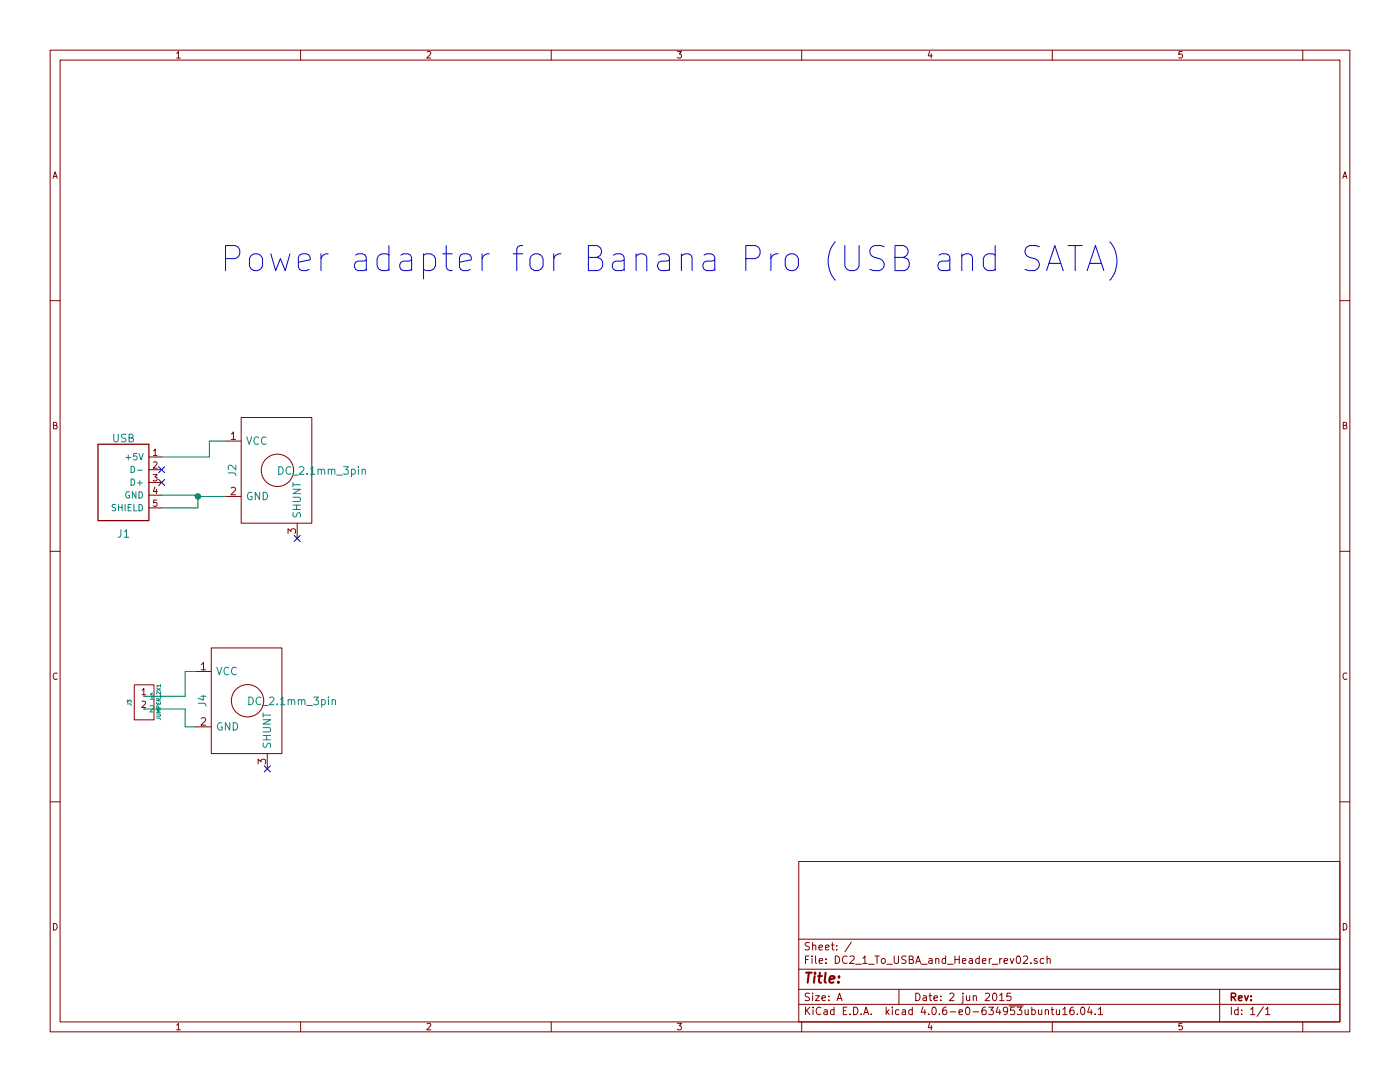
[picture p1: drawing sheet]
EESchema Schematic File Version 2
LIBS:ted_capacitors
LIBS:ted_connectors
LIBS:TED_led
LIBS:ted_power
LIBS:ted_regulators
LIBS:ted_resistors
LIBS:ted_switches
LIBS:TED_transformer
LIBS:ted_transistor
LIBS:TED_zener
LIBS:ted_ic
LIBS:ted_inductors
LIBS:ted_crystals
LIBS:device
LIBS:TED_holes
LIBS:ted_test_pad
EELAYER 25 0
EELAYER END
$Descr A 11000 8500
encoding utf-8
Sheet 1 1
Title ""
Date "2 jun 2015"
Rev ""
Comp ""
Comment1 ""
Comment2 ""
Comment3 ""
Comment4 ""
$EndDescr
NoConn ~ 12380 -995
$Comp
L DC_2.1mm_3pin J2
U 1 1
P 2180 3695
F 0 "J2" H 2180 3345 60  0000 C CNN
F 1 "DC_2.1mm_3pin" V 2180 4045 60  0000 C CNN
F 2 "ted_connectors:TED_2.1mm_DC_SMD" H 2180 3210 60  0001 C CNN
F 3 "" H 2180 3695 60  0000 C CNN
	1    2180 3695
	0    1    1    0   
$EndComp
NoConn ~ 2335 4230
NoConn ~ 1270 3690
Wire Wire Line
	1775 3465 1645 3465
Wire Wire Line
	1645 3465 1645 3590
Wire Wire Line
	1645 3590 1270 3590
Wire Wire Line
	1775 3900 1555 3900
Wire Wire Line
	1555 3890 1555 3990
Wire Wire Line
	1555 3890 1270 3890
NoConn ~ 1270 3790
Wire Wire Line
	1555 3990 1270 3990
Connection ~ 1555 3900
$Comp
L USB J1
U 1 1
P 970 3790
F 0 "J1" H 970 3390 60  0000 C CNN
F 1 "USB" H 970 4140 60  0000 C CNN
F 2 "ted_connectors:TED_USB_A_SMD" H 970 3790 60  0001 C CNN
F 3 "" H 970 3790 60  0000 C CNN
	1    970  3790
	1    0    0    -1  
$EndComp
$Comp
L DC_2.1mm_3pin J4
U 1 1
P 1945 5505
F 0 "J4" H 1945 5155 60  0000 C CNN
F 1 "DC_2.1mm_3pin" V 1945 5855 60  0000 C CNN
F 2 "ted_connectors:TED_2.1mm_DC_SMD" H 1945 5020 60  0001 C CNN
F 3 "" H 1945 5505 60  0000 C CNN
	1    1945 5505
	0    1    1    0   
$EndComp
NoConn ~ 2100 6040
$Comp
L JUMPER_2X1 J3
U 1 1
P 1130 5520
F 0 "J3" H 1130 5410 30  0000 C CNN
F 1 "JUMPER_2X1" H 1125 5640 30  0000 C CNN
F 2 "ted_connectors:TED_HEADER_2x1" H 1130 5520 60  0001 C CNN
F 3 "" H 1130 5520 60  0000 C CNN
	1    1130 5520
	0    1    1    0   
$EndComp
Wire Wire Line
	1540 5275 1455 5275
Wire Wire Line
	1455 5275 1455 5470
Wire Wire Line
	1455 5470 1130 5470
Wire Wire Line
	1130 5570 1455 5570
Wire Wire Line
	1455 5570 1455 5710
Wire Wire Line
	1455 5710 1540 5710
Text Notes 1725 2135 0    197  ~ 0
Power adapter for Banana Pro (USB and SATA)
$EndSCHEMATC
